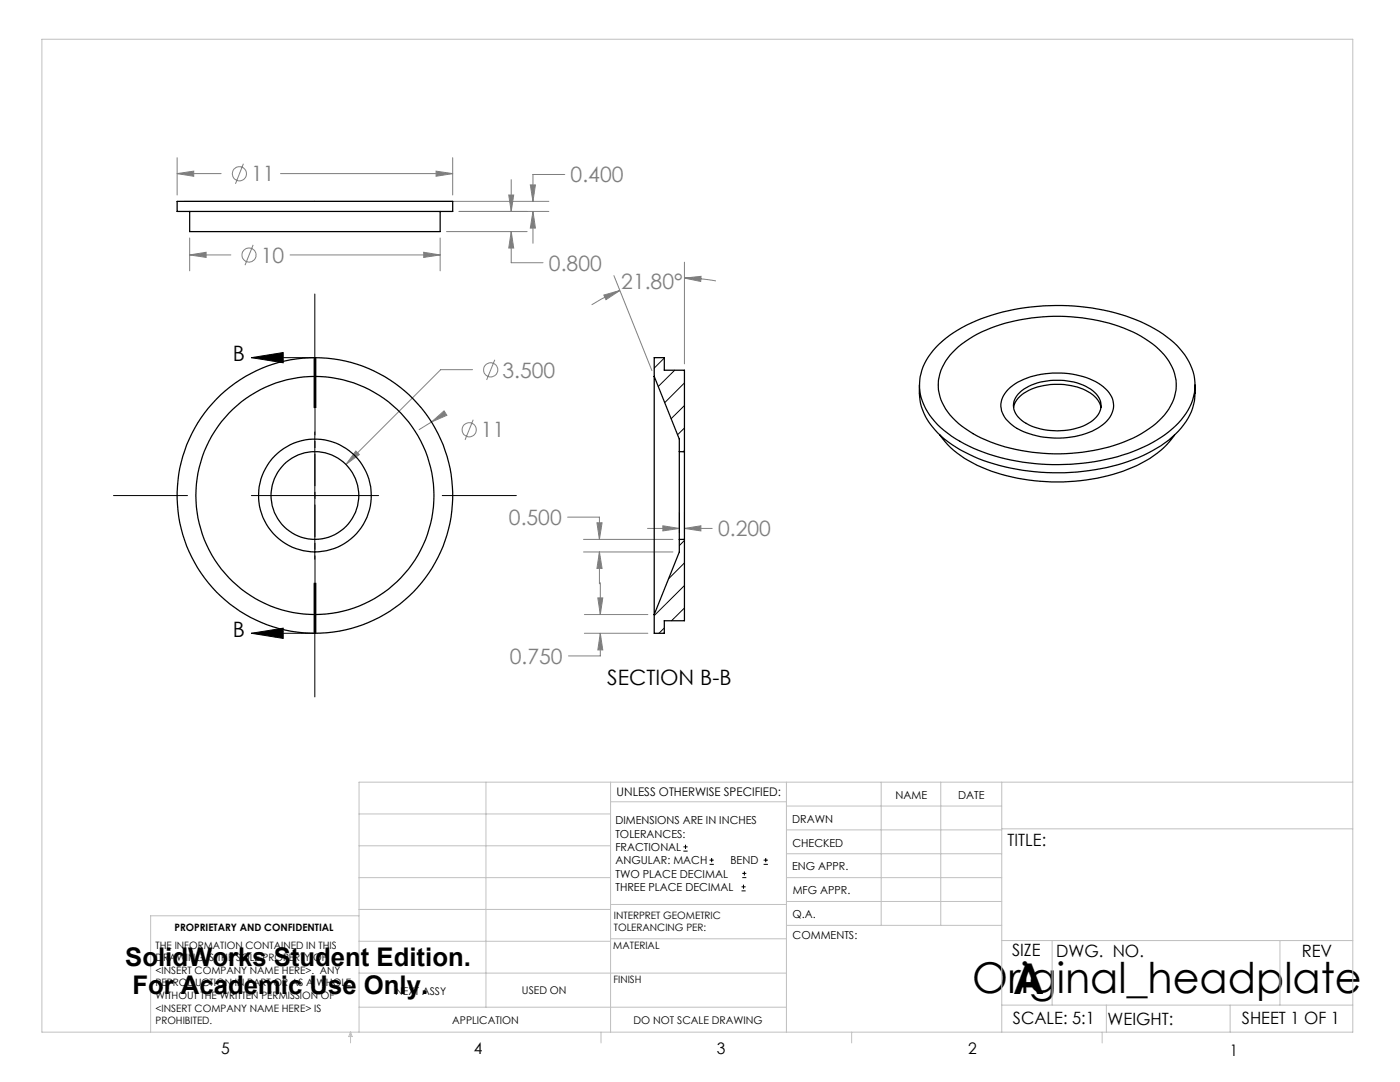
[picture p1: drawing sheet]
<svg xmlns="http://www.w3.org/2000/svg" width="279mm" height="216mm" viewBox="0 0 279 216" stroke-linecap="round" stroke-linejoin="round" font-family="sans-serif">
<g fill="none" stroke="#808080" stroke-width=".2">
<path d="M35.3 34.6l3.4-.5v1.1zM35.3 31.5v7.4M35.3 34.6h8.8M48.6 32.7l-1.6 4M56 34.6h34.3M87 34.1l3.3 .5-3.3 .6zM90.3 31.5v7.4M101.5 38.9h1l-.5 3.3zM102 35.8v6.4M105.8 36.9h1.1l-.5 3.3zM112.7 34.8h-6.3v5.4M36.6 40.2h72.9"/>
<path d="M37.9 50.9l3.2-.6v1.1zM37.9 47.5v6.5M37.9 50.9h8.2M50.5 48.9l-1.6 4M57.9 50.9h29.9M84.6 50.3l3.2 .6-3.2 .5zM87.8 47.5v6.5M89.1 46.2h16.1M91.6 42.2h17.9M102 46.2v6.2h6.4M102 46.2l.5 3.3h-1zM106.4 42.2v6.3"/>
<path d="M106.4 42.2l.5 3.3h-1.1zM120.5 58.9l3.2-.9-2.8 1.8zM122.5 55l7.6 18.9M123.7 58l-3.6 1.6-2 1.2M136.6 55.5l3.3-.4-.1 1.1zM136.6 55.5l2.4 .1 3.9 .5M136.6 52.3v20.3M94.3 73.8h-6.4l-18.9 18.9M98.7 71.8l-1.6 4M71 90l.7 .7-2.7 2zM86.1 84.2l2.5-2.2 .6 .9zM86.1 84.2l-2.5 1.5"/>
<path d="M94.4 83.7l-1.6 4.1M113.3 103.2h6.3v4.4M116.5 110.1h17.8M116.5 107.6h17.8M119.1 104.3h1.1l-.6 3.3zM119.3 119.3h1l-.5 3.3zM119.6 110.1l.6 3.3h-1.1zM119.6 110.1v6.4M119.8 116.3v6.3M129.2 105.4h6.4M132.3 104.9l3.3 .5-3.3 .5zM135.6 102.3v4.1"/>
<path d="M136.6 105.4l3.3-.5v1zM136.6 102.3v4.1M136.6 105.4h5.5M116.6 126.4h12.7M116.6 122.6h12.7M119.8 126.4l.5 3.3h-1zM119.8 126.4v4.5h-6.3"/>
<circle cx="47.8" cy="34.7" r="1.41"/>
<circle cx="49.7" cy="50.9" r="1.41"/>
<circle cx="97.9" cy="73.8" r="1.41"/>
<circle cx="93.6" cy="85.8" r="1.4"/>
</g>
<g fill="none" stroke="#000" stroke-width=".2">
<path d="M62.8 58.7v14.8M50.2 71.4l6.3-1.1v2.1zM50.2 71.4h12.6M62.7 71.4v10M62.9 71.4v10M63 71.4v10M22.6 98.9h14.8M50.2 98.9h25.4M62.8 86.2v25.4M88.3 98.9h14.7M62.7 116.4v10M62.9 116.4v10"/>
<path d="M63 116.4v10zM50.2 126.4l6.3-1.1v2.1zM50.2 126.4h12.6M62.8 124.3v14.8M136.4 169.8h.8M136.4 169h.8M136.8 168.6v.8M141.6 172.5h.9M141.6 171.6h.9M142 171.2v.8M148 177.8h.8M148 177h.8"/>
<path d="M148.1 175.1h.8M148.1 174.3h.8M148.4 176.5v.8M148.6 173.9v.8M152.4 172.5h.8M152.4 171.6h.8M152.8 171.2v.8"/>
</g>
<path d="M62.9 71.4v55" fill="none" stroke="#000" stroke-width=".2" stroke-dasharray="6.3 1.3 1.3 1.3" stroke-dashoffset="1.1"/>
<g fill="none" stroke="#c0c0c0" stroke-width=".2">
<path d="M8.4 7.8h261.6v198.2h-261.6zM97 156.1v44.9M121.8 156.1v49.9M121.8 160h35.2M157 156.1v49.9M175.9 156.1v28.5M187.7 156.1v28.5M199.9 156.1v49.9M270 156.1h-198.4v49.9M71.6 175.1h50.2M71.6 168.8h50.2M71.6 162.4h50.2"/>
<path d="M157 170.4h42.9M157 165.6h42.9M157 160.8h42.9M157 175.1h42.9M157 179.9h42.9M199.9 165.4h70.1M71.6 194.2h85.4M71.6 187.8h50.2M71.6 181.5h50.2M71.6 182.7h-41.5v23.3M121.8 187.3h35.2M121.8 180.5h35.2"/>
<path d="M157 184.6h42.9M199.9 187.7h70.1M210 187.7v12.9M255.4 187.7v12.9M70 206v2.1M70 206l.3 .8h-.7zM71.6 201h85.4M119.9 206v2.1M170 206v2.1M199.9 200.6h70.1M220 206v2.1M220.8 200.6v5.4"/>
<path d="M245.5 200.6v5.4"/>
</g>
<path d="M50.2 71.4l6.3-1.1v2.1zM50.2 126.4l6.3-1.1v2.1z" fill="#000"/>
<path d="M105.8 36.9h1.1l-.5 3.3zM106.4 42.2l.5 3.3h-1.1zM102 46.2l.5 3.3h-1zM101.5 38.9h1l-.5 3.3zM84.6 50.3l3.2 .6-3.2 .5zM37.9 50.9l3.2-.6v1.1zM87 34.1l3.3 .5-3.3 .6zM35.3 34.6l3.4-.5v1.1zM71 90l-2 2.7 2.7-2zM86.1 84.2l3.1-1.3-.6-.9zM136.6 55.5l3.3-.4-.1 1.1zM120.5 58.9l3.2-.9-2.8 1.8zM119.8 126.4l.5 3.3h-1zM119.3 119.3h1l-.5 3.3zM119.6 110.1l.6 3.3h-1.1zM119.1 104.3h1.1l-.6 3.3zM132.3 104.9l3.3 .5-3.3 .5zM136.6 105.4l3.3-.5v1z" fill="#808080"/>
<g fill="none" stroke="#000" stroke-width=".25">
<path d="M35.3 40.2h55v2h-55zM37.9 42.2v4h49.9v-4M130.6 75.1v47.5M130.6 75.1v-3.7h2v2.5h4v16.2M130.6 75.1l5 12.5v2.5M183.5 76.8a12.1 12.1 0 0 0 4.9 10.8 33.7 33.7 0 0 0 18 6.5 42.2 42.2 0 0 0 23.6-4.2 16.1 16.1 0 0 0 8-8.5l.4-1.4 .1-3.2M187.4 68.7a31.5 31.5 0 0 1 17.3-7.3 42 42 0 0 1 25.7 4.2 15.2 15.2 0 0 1 7.9 9.3 10.7 10.7 0 0 1-3.7 10.1 31.5 31.5 0 0 1-17.3 7.3 42 42 0 0 1-25.7-4.2 15.2 15.2 0 0 1-7.9-9.3 10.7 10.7 0 0 1 3.7-10.1zM190.1 70.3a24.7 24.7 0 0 1 13.7-6.5 37 37 0 0 1 24 3.3 13.7 13.7 0 0 1 6.6 7.5 9.1 9.1 0 0 1-3.1 9.4 28 28 0 0 1-16.4 6.3 36.1 36.1 0 0 1-20.7-3.8 13.7 13.7 0 0 1-6.6-7.4 8.9 8.9 0 0 1 2.5-8.8zM201.3 77.6a14.4 14.4 0 0 1 10.4-3.2 12.8 12.8 0 0 1 9.6 4 4.2 4.2 0 0 1-.8 6 15.2 15.2 0 0 1-11.3 2.9 11.9 11.9 0 0 1-8.7-4 4.2 4.2 0 0 1 .8-5.7zM203.2 78.6a11.4 11.4 0 0 1 9.8-2.6 8.5 8.5 0 0 1 6.3 3.4 3.4 3.4 0 0 1-1.2 4.5 13.3 13.3 0 0 1-11.7 1.3 5.6 5.6 0 0 1-4.1-3.9l.1-1.2zM135.6 90.1v17.5M135.6 90.1h1"/>
<path d="M136.6 90.1v17.5M187.6 86.8a20.7 20.7 0 0 0 11.2 7.5 40.6 40.6 0 0 0 28.2-1.4 17.8 17.8 0 0 0 7.4-6.1M202.3 81.3a5.6 5.6 0 0 1 4.1-3.9 13.2 13.2 0 0 1 11.7 1.4l1 1 .4 .7 .2 .8M135.6 107.6v2.5l-5 12.5M135.6 107.6h1M136.6 107.6v16.3h-4v2.5h-2v-3.8"/>
<circle cx="62.8" cy="98.9" r="27.5"/>
<circle cx="62.8" cy="98.9" r="8.7"/>
<circle cx="62.8" cy="98.9" r="11.2"/>
<circle cx="62.8" cy="98.9" r="23.8"/>
</g>
<path d="M132.6 71.4l-2 2M134.7 73.9l-3.3 3.2M136.6 76.4l-3.9 3.9M136.6 80.9l-2.7 2.6M136.6 85.4l-1.4 1.3M136.6 89.9l-.3 .2M136.6 107.8l-1 1.1M136.6 112.3l-3.2 3.2M136.6 116.8l-6 6M132.6 125.3l-1.1 1.1M136.6 121.3l-2.6 2.6" fill="none" stroke="#000" stroke-width=".2"/>
<g font-size="8.5">
<text x="194" y="198.1">Original_headplate</text>
<text x="202.2" y="198.3">A</text>
</g>
<g font-size="5.1">
<text x="25" y="192.7">SolidWorks Student Edition.</text>
<text x="26.4" y="198.3">For Academic Use Only.</text>
</g>
<g font-size="4.2" fill="#808080">
<text x="50.1" y="36.2">11</text>
<text x="113.9" y="36.4">0.400</text>
<text x="52" y="52.4">10</text>
<text x="109.6" y="54">0.800</text>
<text x="124" y="57.7">21.80°</text>
<text x="100.3" y="75.3">3.500</text>
<text x="96" y="87.3">11</text>
<text x="101.6" y="104.8">0.500</text>
<text x="143.3" y="107">0.200</text>
<text x="101.7" y="132.5">0.750</text>
</g>
<g font-size="4.2">
<text x="46.4" y="72.1">B</text>
<text x="46.4" y="127.1">B</text>
<text x="121.2" y="136.7">SECTION B-B</text>
</g>
<g font-size="3.4">
<text x="201.1" y="168.8">TITLE:</text>
<text x="202" y="190.8">SIZE</text>
<text x="210.8" y="190.9">DWG. NO.</text>
<text x="259.8" y="191">REV</text>
<text x="202.1" y="204.4">SCALE: 5:1</text>
<text x="221" y="204.5">WEIGHT:</text>
<text x="247.8" y="204.4">SHEET 1 OF 1</text>
</g>
<g font-size="3.2">
<text x="44.2" y="210.4">5</text>
<text x="94.6" y="210.3">4</text>
<text x="143.1" y="210.4">3</text>
<text x="193.2" y="210.3">2</text>
<text x="245.4" y="210.6">1</text>
</g>
<text font-size="2.4" x="123.1" y="158.9">UNLESS OTHERWISE SPECIFIED:</text>
<g font-size="2.2">
<text x="178.7" y="159.4">NAME</text>
<text x="191.2" y="159.4">DATE</text>
<text x="122.8" y="164.5">DIMENSIONS ARE IN INCHES</text>
<text x="122.8" y="167.1">TOLERANCES:</text>
<text x="158.1" y="164.2">DRAWN</text>
<text x="122.8" y="169.8">FRACTIONAL</text>
<text x="122.8" y="172.5">ANGULAR: MACH</text>
<text x="145.8" y="172.5">BEND</text>
<text x="158.1" y="173.7">ENG APPR.</text>
<text x="158.2" y="169.1">CHECKED</text>
<text x="122.8" y="175.1">TWO PLACE DECIMAL</text>
<text x="122.8" y="177.8">THREE PLACE DECIMAL</text>
<text x="158.2" y="178.4">MFG APPR.</text>
<text x="158.2" y="183.2">Q.A.</text>
<text x="158.2" y="187.4">COMMENTS:</text>
</g>
<g font-size="2.1">
<text x="78.8" y="198.5">NEXT ASSY</text>
<text x="104.2" y="198.4">USED ON</text>
<text x="90.2" y="204.3">APPLICATION</text>
<text x="126.4" y="204.3">DO NOT SCALE DRAWING</text>
</g>
<g font-size="2">
<text x="34.8" y="185.7">PROPRIETARY AND CONFIDENTIAL</text>
<text x="122.5" y="183.3">INTERPRET GEOMETRIC</text>
<text x="122.5" y="185.9">TOLERANCING PER:</text>
<text x="31.1" y="189.3">THE INFORMATION CONTAINED IN THIS</text>
<text x="31.1" y="191.8">DRAWING IS THE SOLE PROPERTY OF</text>
<text x="122.4" y="189.4">MATERIAL</text>
<text x="31.1" y="194.3">&lt;INSERT COMPANY NAME HERE&gt;. ANY</text>
<text x="31.1" y="196.8">REPRODUCTION IN PART OR AS A WHOLE</text>
<text x="122.4" y="196.2">FINISH</text>
<text x="31.1" y="199.4">WITHOUT THE WRITTEN PERMISSION OF</text>
<text x="31.1" y="201.9">&lt;INSERT COMPANY NAME HERE&gt; IS</text>
<text x="31.1" y="204.4">PROHIBITED.</text>
</g>
</svg>
